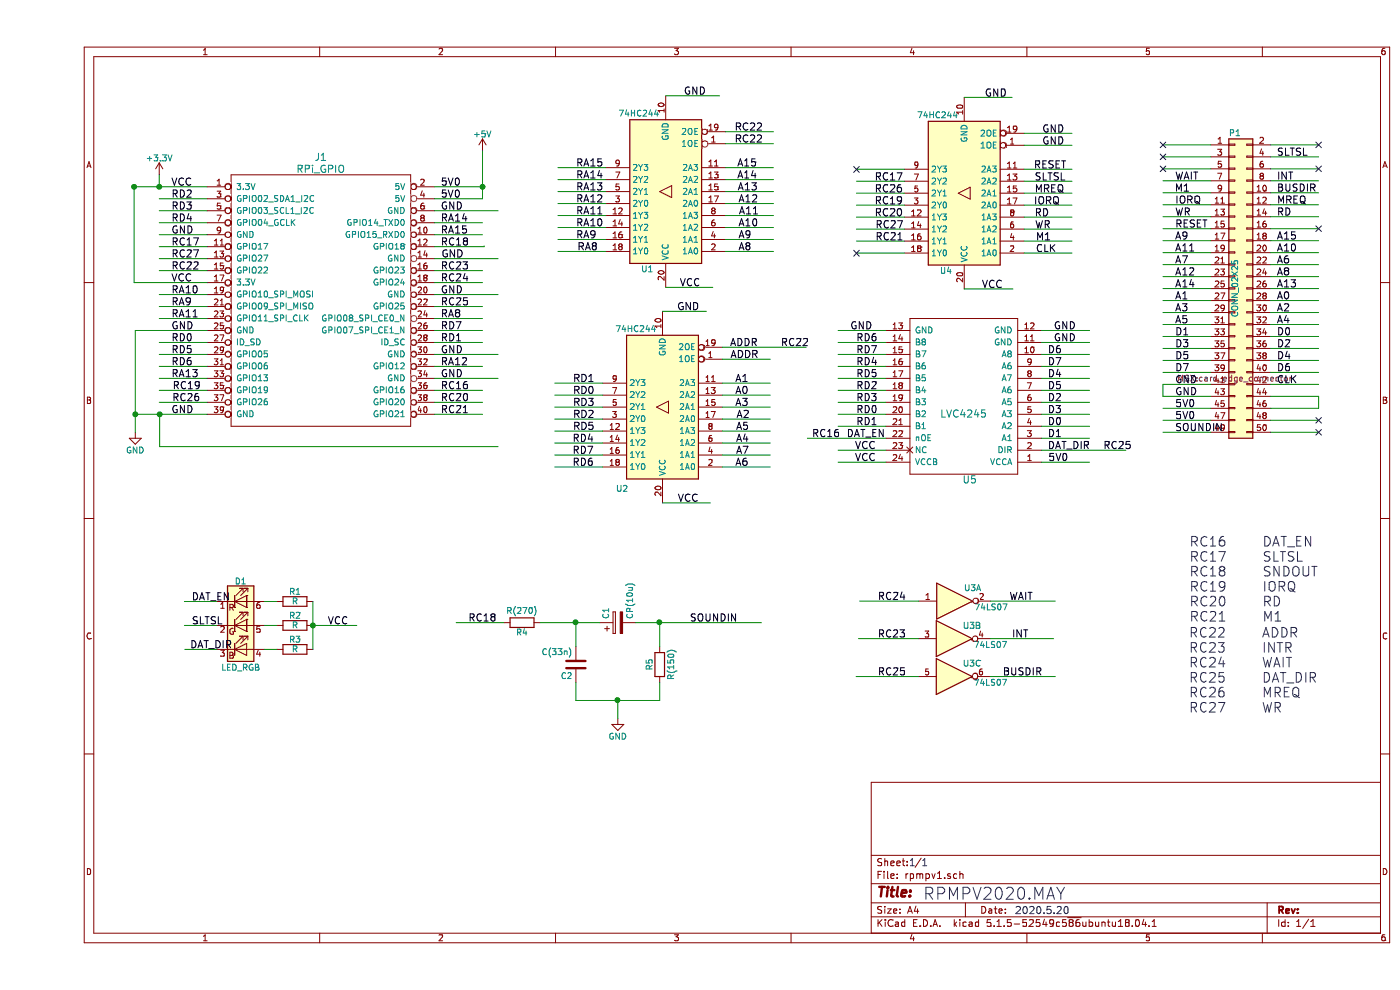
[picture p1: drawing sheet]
EESchema Schematic File Version 4
EELAYER 30 0
EELAYER END
$Descr A4 11693 8268
encoding utf-8
Sheet 1 1
Title ""
Date ""
Rev ""
Comp ""
Comment1 ""
Comment2 ""
Comment3 ""
Comment4 ""
$EndDescr
$Comp
L Connector_Generic:Conn_02x25_Odd_Even P1
U 1 1
P 10005 2410
F 0 "P1" H 10005 3710 50  0000 C CNN
F 1 "CONN_02X25" V 10005 2410 50  0000 C CNN
F 2 "MSX:card_edge_connector" H 10005 1660 50  0000 C CNN
F 3 "" H 10005 1660 50  0000 C CNN
	1    10005 2410
	1    0    0    -1  
$EndComp
Text Label 9505 1710 0    60   ~ 0
IORQ
Text Label 9505 1810 0    60   ~ 0
WR
Text Label 9505 1910 0    60   ~ 0
RESET
Text Label 9505 2010 0    60   ~ 0
A9
Text Label 9505 2110 0    60   ~ 0
A11
Text Label 9505 2210 0    60   ~ 0
A7
Text Label 9505 2310 0    60   ~ 0
A12
Text Label 9505 2410 0    60   ~ 0
A14
Text Label 9505 2510 0    60   ~ 0
A1
Text Label 9505 2610 0    60   ~ 0
A3
Text Label 9505 2710 0    60   ~ 0
A5
Text Label 9505 2810 0    60   ~ 0
D1
Text Label 9505 2910 0    60   ~ 0
D3
Text Label 9505 3010 0    60   ~ 0
D5
Text Label 9505 3110 0    60   ~ 0
D7
Text Label 9505 3210 0    60   ~ 0
GND
Text Label 9505 3510 0    60   ~ 0
5V0
Text Label 9505 3410 0    60   ~ 0
5V0
Text Label 9505 3310 0    60   ~ 0
GND
Text Label 9505 1510 0    60   ~ 0
WAIT
NoConn ~ 9405 1410
Text Label 8440 3660 0    60   ~ 0
D1
Text Label 8440 3560 0    60   ~ 0
D0
Text Label 8440 3460 0    60   ~ 0
D3
Text Label 8440 3360 0    60   ~ 0
D2
Text Label 8440 3260 0    60   ~ 0
D5
Text Label 8440 3060 0    60   ~ 0
D7
Text Label 8440 3160 0    60   ~ 0
D4
Text Label 8440 2960 0    60   ~ 0
D6
Text Label 6840 3560 0    60   ~ 0
RD1
Text Label 6840 3460 0    60   ~ 0
RD0
Text Label 6840 3360 0    60   ~ 0
RD3
Text Label 6840 3260 0    60   ~ 0
RD2
Text Label 6840 3160 0    60   ~ 0
RD5
Text Label 6840 2960 0    60   ~ 0
RD7
Text Label 6840 3060 0    60   ~ 0
RD4
Text Label 6840 2860 0    60   ~ 0
RD6
Text Notes 7400 7525 0    98   ~ 0
RPMPV2020.MAY
Text Label 5855 2000 0    60   ~ 0
A9
Text Label 5855 2100 0    60   ~ 0
A8
Text Label 5860 1800 0    60   ~ 0
A11
Text Label 5855 1900 0    60   ~ 0
A10
Text Label 5850 1600 0    60   ~ 0
A13
Text Label 5855 1700 0    60   ~ 0
A12
Text Label 5845 1400 0    60   ~ 0
A15
Text Label 5845 1500 0    60   ~ 0
A14
Text Label 5840 3500 0    60   ~ 0
A2
Text Label 5830 3900 0    60   ~ 0
A6
Text Label 5830 3300 0    60   ~ 0
A0
Text Label 5830 3200 0    60   ~ 0
A1
Text Label 5830 3400 0    60   ~ 0
A3
Text Label 5835 3700 0    60   ~ 0
A4
Text Label 5835 3600 0    60   ~ 0
A5
Text Label 5835 3800 0    60   ~ 0
A7
Text Label 8120 5020 0    60   ~ 0
WAIT
Text Label 8065 5650 0    60   ~ 0
BUSDIR
Text Label 8140 5335 0    60   ~ 0
INT
NoConn ~ 9405 1210
NoConn ~ 9405 1310
Text Notes 7280 7245 0    60   ~ 0
1 1
Text Notes 8165 7645 0    60   ~ 0
2020.5.20
Text Label 9500 1610 0    60   ~ 0
M1
Text Label 3370 3260 0    60   ~ 0
RC16
Text Label 3370 3360 0    60   ~ 0
RC20
Text Label 3370 2360 0    60   ~ 0
RC24
Text Label 3370 2560 0    60   ~ 0
RC25
Text Label 3370 2860 0    60   ~ 0
RD1
Text Label 3370 2760 0    60   ~ 0
RD7
Text Label 3370 1560 0    60   ~ 0
5V0
Text Label 3370 1660 0    60   ~ 0
5V0
Text Label 3370 1760 0    60   ~ 0
GND
Text Label 3370 2460 0    60   ~ 0
GND
Text Label 3370 2960 0    60   ~ 0
GND
Text Label 3370 3160 0    60   ~ 0
GND
Text Label 3375 2160 0    60   ~ 0
GND
Text Label 3370 2660 0    60   ~ 0
RA8
Text Label 3370 3060 0    60   ~ 0
RA12
Text Label 3370 1860 0    60   ~ 0
RA14
Text Label 3370 1960 0    60   ~ 0
RA15
Text Label 3370 2260 0    60   ~ 0
RC23
Text Label 3370 2060 0    60   ~ 0
RC18
Text Label 3370 3460 0    60   ~ 0
RC21
Text Label 1120 2060 0    60   ~ 0
RC17
Text Label 1120 2860 0    60   ~ 0
RD0
Text Label 1120 1660 0    60   ~ 0
RD2
Text Label 1120 1760 0    60   ~ 0
RD3
Text Label 1120 1860 0    60   ~ 0
RD4
Text Label 1120 2960 0    60   ~ 0
RD5
Text Label 1120 3060 0    60   ~ 0
RD6
Text Label 1120 3460 0    60   ~ 0
GND
Text Label 1120 2760 0    60   ~ 0
GND
Text Label 1120 1960 0    60   ~ 0
GND
Text Label 1120 2360 0    60   ~ 0
VCC
Text Label 1120 1560 0    60   ~ 0
VCC
Text Label 1120 2560 0    60   ~ 0
RA9
Text Label 1120 2460 0    60   ~ 0
RA10
Text Label 1120 2660 0    60   ~ 0
RA11
Text Label 1120 3160 0    60   ~ 0
RA13
Text Label 1120 2260 0    60   ~ 0
RC22
Text Label 1130 3260 0    60   ~ 0
RC19
Text Label 1125 3360 0    60   ~ 0
RC26
Text Label 1120 2160 0    60   ~ 0
RC27
Text Label 7020 5650 0    60   ~ 0
RC25
Text Label 7020 5335 0    60   ~ 0
RC23
Text Label 9505 3610 0    60   ~ 0
SOUNDIN
Text Label 8445 3860 0    60   ~ 0
5V0
Text Label 7020 5020 0    60   ~ 0
RC24
Text Label 2425 5225 0    60   ~ 0
VCC
Text Label 1290 5025 0    60   ~ 0
DAT_EN
Text Label 1290 5225 0    60   ~ 0
SLTSL
Text Label 8440 3760 0    60   ~ 0
DAT_DIR
Text Label 1275 5425 0    60   ~ 0
DAT_DIR
$Comp
L msx_slot:LVC4245 U5
U 1 1
P 7740 3310
F 0 "U5" H 7690 4010 60  0000 C CNN
F 1 "LVC4245" H 7740 3460 60  0000 C CNN
F 2 "Housings_SOIC:SOIC-24W_7.5x15.4mm_Pitch1.27mm" H 7890 3910 60  0001 C CNN
F 3 "" H 7890 3910 60  0001 C CNN
	1    7740 3310
	-1   0    0    1   
$EndComp
Text Label 6830 3860 0    60   ~ 0
VCC
Text Label 6830 3760 0    60   ~ 0
VCC
Text Label 8490 2760 0    60   ~ 0
GND
Text Label 8490 2860 0    60   ~ 0
GND
Text Label 6790 2760 0    60   ~ 0
GND
Text Label 6760 3660 0    60   ~ 0
DAT_EN
Text Label 5400 800  0    60   ~ 0
GND
Text Label 5365 2400 0    60   ~ 0
VCC
Text Label 5785 2900 0    60   ~ 0
ADDR
Text Label 5790 3000 0    60   ~ 0
ADDR
Text Label 5350 4200 0    60   ~ 0
VCC
Text Label 6210 2900 0    60   ~ 0
RC22
Text Notes 9625 5200 0    79   ~ 0
RC16     DAT_EN\nRC17     SLTSL\nRC18     SNDOUT\nRC19     IORQ\nRC20     RD\nRC21     M1
Text Notes 9620 5960 0    79   ~ 0
RC22     ADDR\nRC23     INTR\nRC24     WAIT\nRC25     DAT_DIR\nRC26     MREQ\nRC27     WR
Text Label 4475 3500 0    60   ~ 0
RD2
Text Label 4470 3900 0    60   ~ 0
RD6
Text Label 4475 3300 0    60   ~ 0
RD0
Text Label 4475 3200 0    60   ~ 0
RD1
Text Label 4475 3400 0    60   ~ 0
RD3
Text Label 4470 3700 0    60   ~ 0
RD4
Text Label 4475 3600 0    60   ~ 0
RD5
Text Label 4470 3800 0    60   ~ 0
RD7
$Comp
L IC_raspberry:RPi_GPIO J1
U 1 1
P 1620 1560
F 0 "J1" H 2370 1810 60  0000 C CNN
F 1 "RPi_GPIO" H 2370 1710 60  0000 C CNN
F 2 "Connector_PinHeader_2.54mm:PinHeader_2x20_P2.54mm_Vertical" H 1620 1560 60  0001 C CNN
F 3 "" H 1620 1560 60  0000 C CNN
	1    1620 1560
	1    0    0    -1  
$EndComp
$Comp
L power:+3.3V #PWR02
U 1 1
P 1020 1460
F 0 "#PWR02" H 1020 1310 50  0001 C CNN
F 1 "+3.3V" H 1020 1600 50  0000 C CNN
F 2 "" H 1020 1460 50  0001 C CNN
F 3 "" H 1020 1460 50  0001 C CNN
	1    1020 1460
	1    0    0    -1  
$EndComp
$Comp
L power:+5V #PWR03
U 1 1
P 3720 1260
F 0 "#PWR03" H 3720 1110 50  0001 C CNN
F 1 "+5V" H 3720 1400 50  0000 C CNN
F 2 "" H 3720 1260 50  0001 C CNN
F 3 "" H 3720 1260 50  0001 C CNN
	1    3720 1260
	1    0    0    -1  
$EndComp
$Comp
L power:GND #PWR01
U 1 1
P 820 3610
F 0 "#PWR01" H 820 3360 50  0001 C CNN
F 1 "GND" H 820 3460 50  0000 C CNN
F 2 "" H 820 3610 50  0001 C CNN
F 3 "" H 820 3610 50  0001 C CNN
	1    820  3610
	1    0    0    -1  
$EndComp
$Comp
L 74xx:74HC244 U1
U 1 1
P 5250 1600
F 0 "U1" H 5350 2250 50  0000 L CNN
F 1 "74HC244" H 5300 950 50  0000 L CNN
F 2 "Housings_SOIC:SOIC-20W_7.5x12.8mm_Pitch1.27mm" H 5250 1600 50  0001 C CNN
F 3 "" H 5250 1600 50  0000 C CNN
	1    5250 1600
	-1   0    0    1   
$EndComp
$Comp
L Device:LED_RGB D1
U 1 1
P 1700 5225
F 0 "D1" H 1700 5595 50  0000 C CNN
F 1 "LED_RGB" H 1700 4875 50  0000 C CNN
F 2 "LEDs:LED_RGB_5050-6" H 1700 5175 50  0001 C CNN
F 3 "" H 1700 5175 50  0001 C CNN
	1    1700 5225
	1    0    0    -1  
$EndComp
$Comp
L Device:R R1
U 1 1
P 2155 5025
F 0 "R1" V 2235 5025 50  0000 C CNN
F 1 "R" V 2155 5025 50  0000 C CNN
F 2 "Resistor_SMD:R_0603_1608Metric" V 2085 5025 50  0001 C CNN
F 3 "" H 2155 5025 50  0001 C CNN
	1    2155 5025
	0    -1   -1   0   
$EndComp
$Comp
L Device:R R2
U 1 1
P 2155 5225
F 0 "R2" V 2235 5225 50  0000 C CNN
F 1 "R" V 2155 5225 50  0000 C CNN
F 2 "Resistor_SMD:R_0603_1608Metric" V 2085 5225 50  0001 C CNN
F 3 "" H 2155 5225 50  0001 C CNN
	1    2155 5225
	0    -1   -1   0   
$EndComp
$Comp
L Device:R R3
U 1 1
P 2155 5425
F 0 "R3" V 2235 5425 50  0000 C CNN
F 1 "R" V 2155 5425 50  0000 C CNN
F 2 "Resistor_SMD:R_0603_1608Metric" V 2085 5425 50  0001 C CNN
F 3 "" H 2155 5425 50  0001 C CNN
	1    2155 5425
	0    -1   -1   0   
$EndComp
$Comp
L 74xx:74LS05 U3
U 2 1
P 7660 5335
F 0 "U3" H 7810 5445 50  0000 C CNN
F 1 "74LS07" H 7965 5285 50  0000 C CNN
F 2 "Housings_SOIC:SOIC-14_3.9x8.7mm_Pitch1.27mm" H 7660 5335 40  0001 R CNN
F 3 "" H 7660 5335 60  0000 C CNN
	2    7660 5335
	1    0    0    -1  
$EndComp
$Comp
L 74xx:74LS05 U3
U 3 1
P 7660 5650
F 0 "U3" H 7810 5760 50  0000 C CNN
F 1 "74LS07" H 7965 5600 50  0000 C CNN
F 2 "Housings_SOIC:SOIC-14_3.9x8.7mm_Pitch1.27mm" H 7660 5650 40  0001 R CNN
F 3 "" H 7660 5650 60  0000 C CNN
	3    7660 5650
	1    0    0    -1  
$EndComp
$Comp
L 74xx:74LS05 U3
U 1 1
P 7665 5020
F 0 "U3" H 7815 5130 50  0000 C CNN
F 1 "74LS07" H 7970 4970 50  0000 C CNN
F 2 "Housings_SOIC:SOIC-14_3.9x8.7mm_Pitch1.27mm" H 7665 5020 40  0001 R CNN
F 3 "" H 7665 5020 60  0000 C CNN
	1    7665 5020
	1    0    0    -1  
$EndComp
Text Label 5345 2600 0    60   ~ 0
GND
$Comp
L 74xx:74HC244 U2
U 1 1
P 5225 3400
F 0 "U2" H 5510 4085 50  0000 L CNN
F 1 "74HC244" H 5275 2750 50  0000 L CNN
F 2 "Housings_SOIC:SOIC-20W_7.5x12.8mm_Pitch1.27mm" H 5225 3400 50  0001 C CNN
F 3 "" H 5225 3400 50  0000 C CNN
	1    5225 3400
	-1   0    0    1   
$EndComp
Text Label 8905 3760 0    60   ~ 0
RC25
Text Label 6470 3660 0    60   ~ 0
RC16
Text Label 5825 1100 0    60   ~ 0
RC22
Text Label 5825 1200 0    60   ~ 0
RC22
Wire Wire Line
	8390 2960 8790 2960
Wire Wire Line
	8390 3060 8790 3060
Wire Wire Line
	8390 3160 8790 3160
Wire Wire Line
	8390 3260 8790 3260
Wire Wire Line
	8390 3360 8790 3360
Wire Wire Line
	8390 3460 8790 3460
Wire Wire Line
	8390 3560 8790 3560
Wire Wire Line
	8390 3660 8790 3660
Wire Wire Line
	6690 3560 7090 3560
Wire Wire Line
	6690 2960 7090 2960
Wire Wire Line
	6690 3060 7090 3060
Wire Wire Line
	6690 3160 7090 3160
Wire Wire Line
	6690 3260 7090 3260
Wire Wire Line
	6690 3360 7090 3360
Wire Wire Line
	6690 3460 7090 3460
Wire Wire Line
	6690 2860 7090 2860
Wire Wire Line
	8390 3860 8790 3860
Wire Wire Line
	9405 1210 9805 1210
Wire Wire Line
	9405 1310 9805 1310
Wire Wire Line
	9405 1410 9805 1410
Wire Wire Line
	9405 1510 9805 1510
Wire Wire Line
	9405 1610 9805 1610
Wire Wire Line
	9405 1710 9805 1710
Wire Wire Line
	9405 1810 9805 1810
Wire Wire Line
	9405 1910 9805 1910
Wire Wire Line
	9405 2010 9805 2010
Wire Wire Line
	9405 2110 9805 2110
Wire Wire Line
	9405 2210 9805 2210
Wire Wire Line
	9405 2310 9805 2310
Wire Wire Line
	9405 2410 9805 2410
Wire Wire Line
	9405 2510 9805 2510
Wire Wire Line
	9405 2610 9805 2610
Wire Wire Line
	9405 2710 9805 2710
Wire Wire Line
	9405 2810 9805 2810
Wire Wire Line
	9405 2910 9805 2910
Wire Wire Line
	9405 3010 9805 3010
Wire Wire Line
	9405 3110 9805 3110
Wire Wire Line
	9405 3410 9805 3410
Wire Wire Line
	9405 3510 9805 3510
Wire Wire Line
	9405 3610 9805 3610
Wire Wire Line
	3720 1260 3720 1560
Connection ~ 3720 1560
Wire Wire Line
	5750 2100 6150 2100
Wire Wire Line
	5750 2000 6150 2000
Wire Wire Line
	5750 1900 6150 1900
Wire Wire Line
	5750 1800 6150 1800
Wire Wire Line
	5750 1700 6150 1700
Wire Wire Line
	5750 1600 6150 1600
Wire Wire Line
	5750 1500 6150 1500
Wire Wire Line
	5750 1400 6150 1400
Wire Wire Line
	5725 3900 6125 3900
Wire Wire Line
	5725 3800 6125 3800
Wire Wire Line
	5725 3700 6125 3700
Wire Wire Line
	5725 3600 6125 3600
Wire Wire Line
	5725 3500 6125 3500
Wire Wire Line
	5725 3400 6125 3400
Wire Wire Line
	5725 3300 6125 3300
Wire Wire Line
	7365 5020 6870 5020
Wire Wire Line
	7965 5020 8505 5020
Wire Wire Line
	7960 5335 8490 5335
Wire Wire Line
	7960 5650 8505 5650
Wire Wire Line
	7360 5650 6840 5650
Wire Wire Line
	3735 2060 3735 2055
Wire Wire Line
	810  1555 810  1560
Connection ~ 810  1560
Wire Wire Line
	1020 1460 1020 1560
Connection ~ 1020 1560
Wire Wire Line
	1025 3460 1025 3730
Wire Wire Line
	1025 3730 3850 3730
Connection ~ 1025 3460
Wire Wire Line
	9405 3210 9405 3310
Wire Wire Line
	9405 3210 9805 3210
Wire Wire Line
	7360 5335 6860 5335
Wire Wire Line
	820  2760 820  3460
Connection ~ 820  3460
Wire Wire Line
	3720 1560 3320 1560
Wire Wire Line
	3720 1660 3320 1660
Wire Wire Line
	3850 1760 3320 1760
Wire Wire Line
	3320 1860 3720 1860
Wire Wire Line
	3320 1960 3720 1960
Wire Wire Line
	3320 2260 3720 2260
Wire Wire Line
	3320 2360 3720 2360
Wire Wire Line
	3850 2460 3320 2460
Wire Wire Line
	3320 2560 3720 2560
Wire Wire Line
	3320 2660 3720 2660
Wire Wire Line
	3320 2760 3720 2760
Wire Wire Line
	3320 2860 3720 2860
Wire Wire Line
	3850 2960 3320 2960
Wire Wire Line
	3320 3060 3720 3060
Wire Wire Line
	3850 3160 3320 3160
Wire Wire Line
	3320 3260 3720 3260
Wire Wire Line
	3320 3360 3720 3360
Wire Wire Line
	3320 3460 3720 3460
Wire Wire Line
	3850 2160 3320 2160
Wire Wire Line
	3320 2060 3735 2060
Wire Wire Line
	1020 1660 1420 1660
Wire Wire Line
	1020 1760 1420 1760
Wire Wire Line
	1020 1860 1420 1860
Wire Wire Line
	1020 1960 1420 1960
Wire Wire Line
	1020 2060 1420 2060
Wire Wire Line
	1020 2160 1420 2160
Wire Wire Line
	1020 2260 1420 2260
Wire Wire Line
	1020 2460 1420 2460
Wire Wire Line
	1020 2560 1420 2560
Wire Wire Line
	1020 2660 1420 2660
Wire Wire Line
	820  2760 1420 2760
Wire Wire Line
	1020 2860 1420 2860
Wire Wire Line
	1020 2960 1420 2960
Wire Wire Line
	1020 3060 1420 3060
Wire Wire Line
	1020 3160 1420 3160
Wire Wire Line
	1020 3260 1420 3260
Wire Wire Line
	1020 3360 1420 3360
Wire Wire Line
	820  3460 1025 3460
Wire Wire Line
	810  2360 1420 2360
Wire Wire Line
	810  1560 1020 1560
Wire Wire Line
	6150 1200 5750 1200
Wire Wire Line
	1500 5025 1230 5025
Wire Wire Line
	1500 5225 1230 5225
Wire Wire Line
	1500 5425 1235 5425
Wire Wire Line
	1900 5025 2005 5025
Wire Wire Line
	1900 5225 2005 5225
Wire Wire Line
	1900 5425 2005 5425
Wire Wire Line
	2305 5025 2305 5225
Connection ~ 2305 5225
Wire Wire Line
	2305 5225 2670 5225
Wire Wire Line
	6690 3860 7090 3860
Wire Wire Line
	5725 3200 6125 3200
Wire Wire Line
	6690 3760 7090 3760
Wire Wire Line
	6435 3660 7090 3660
Wire Wire Line
	8390 2860 8790 2860
Wire Wire Line
	8390 2760 8790 2760
Wire Wire Line
	6690 2760 7090 2760
Wire Wire Line
	5725 2900 6425 2900
Wire Wire Line
	5725 3000 6125 3000
Wire Wire Line
	5225 4200 5625 4200
Wire Wire Line
	4325 3900 4725 3900
Wire Wire Line
	4325 3800 4725 3800
Wire Wire Line
	4325 3700 4725 3700
Wire Wire Line
	4325 3600 4725 3600
Wire Wire Line
	4325 3500 4725 3500
Wire Wire Line
	4325 3400 4725 3400
Wire Wire Line
	4325 3300 4725 3300
Wire Wire Line
	4325 3200 4725 3200
Wire Wire Line
	9405 3310 9805 3310
Wire Wire Line
	6150 1100 5750 1100
Wire Wire Line
	5250 2400 5645 2400
Wire Wire Line
	8390 3760 9095 3760
Wire Wire Line
	5225 2600 5590 2600
$Comp
L Device:C C2
U 1 1
P 4500 5550
F 0 "C2" H 4525 5650 50  0000 L CNN
F 1 "C(33n)" H 4525 5450 50  0000 L CNN
F 2 "Capacitor_SMD:C_0603_1608Metric" H 4538 5400 50  0001 C CNN
F 3 "" H 4500 5550 50  0001 C CNN
	1    4500 5550
	-1   0    0    1   
$EndComp
$Comp
L Device:CP C1
U 1 1
P 4850 5200
F 0 "C1" H 4875 5300 50  0000 L CNN
F 1 "CP(10u)" H 4875 5100 50  0000 L CNN
F 2 "Capacitor_SMD:CP_Elec_4x4.5" H 4888 5050 50  0001 C CNN
F 3 "" H 4850 5200 50  0001 C CNN
	1    4850 5200
	0    -1   -1   0   
$EndComp
$Comp
L Device:R R4
U 1 1
P 4050 5200
F 0 "R4" V 4130 5200 50  0000 C CNN
F 1 "R(270)" V 3950 5200 50  0000 C CNN
F 2 "Resistor_SMD:R_0603_1608Metric" V 3980 5200 50  0001 C CNN
F 3 "" H 4050 5200 50  0001 C CNN
	1    4050 5200
	0    1    1    0   
$EndComp
$Comp
L Device:R R5
U 1 1
P 5200 5550
F 0 "R5" V 5280 5550 50  0000 C CNN
F 1 "R(150)" V 5100 5550 50  0000 C CNN
F 2 "Resistor_SMD:R_0603_1608Metric" V 5130 5550 50  0001 C CNN
F 3 "" H 5200 5550 50  0001 C CNN
	1    5200 5550
	-1   0    0    1   
$EndComp
Text Label 3600 5200 0    60   ~ 0
RC18
Wire Wire Line
	3720 1560 3720 1660
Wire Wire Line
	810  1560 810  2360
Wire Wire Line
	1020 1560 1420 1560
Wire Wire Line
	1025 3460 1420 3460
Wire Wire Line
	820  3460 820  3610
Wire Wire Line
	2305 5225 2305 5425
Wire Wire Line
	3900 5200 3500 5200
Wire Wire Line
	4200 5200 4500 5200
Text Label 5450 5200 0    60   ~ 0
SOUNDIN
Wire Wire Line
	5000 5200 5200 5200
Wire Wire Line
	4500 5400 4500 5200
Connection ~ 4500 5200
Wire Wire Line
	4500 5200 4700 5200
Wire Wire Line
	5200 5200 5200 5400
Connection ~ 5200 5200
Wire Wire Line
	5200 5200 6050 5200
Wire Wire Line
	4500 5700 4500 5850
Wire Wire Line
	4500 5850 4850 5850
Wire Wire Line
	5200 5850 5200 5700
$Comp
L power:GND #PWR0101
U 1 1
P 4850 6000
F 0 "#PWR0101" H 4850 5750 50  0001 C CNN
F 1 "GND" H 4850 5850 50  0000 C CNN
F 2 "" H 4850 6000 50  0001 C CNN
F 3 "" H 4850 6000 50  0001 C CNN
	1    4850 6000
	1    0    0    -1  
$EndComp
Wire Wire Line
	4850 6000 4850 5850
Connection ~ 4850 5850
Wire Wire Line
	4850 5850 5200 5850
Text Label 4512 2100 0    60   ~ 0
RA8
Wire Wire Line
	4350 2100 4750 2100
Wire Wire Line
	4350 2000 4750 2000
Wire Wire Line
	4350 1400 4750 1400
Wire Wire Line
	4350 1500 4750 1500
Wire Wire Line
	4350 1600 4750 1600
Wire Wire Line
	4350 1700 4750 1700
Wire Wire Line
	4350 1800 4750 1800
Wire Wire Line
	4350 1900 4750 1900
Text Label 4500 1400 0    60   ~ 0
RA15
Text Label 4500 1600 0    60   ~ 0
RA13
Text Label 4500 1700 0    60   ~ 0
RA12
Text Label 4500 1800 0    60   ~ 0
RA11
Text Label 4500 2000 0    60   ~ 0
RA9
Text Label 4500 1500 0    60   ~ 0
RA14
Text Label 4500 1900 0    60   ~ 0
RA10
Wire Wire Line
	5250 800  5700 800 
Text Label 10355 1310 0    60   ~ 0
SLTSL
Text Label 10355 1610 0    60   ~ 0
BUSDIR
Text Label 10355 1710 0    60   ~ 0
MREQ
NoConn ~ 10705 1910
NoConn ~ 10705 1210
NoConn ~ 10705 1410
NoConn ~ 10705 3510
NoConn ~ 10705 3610
Wire Wire Line
	10305 1210 10705 1210
Wire Wire Line
	10305 1310 10705 1310
Wire Wire Line
	10305 1410 10705 1410
Wire Wire Line
	10305 1510 10705 1510
Wire Wire Line
	10305 1610 10705 1610
Wire Wire Line
	10305 1710 10705 1710
Wire Wire Line
	10305 1810 10705 1810
Wire Wire Line
	10305 1910 10705 1910
Wire Wire Line
	10305 2010 10705 2010
Wire Wire Line
	10305 2110 10705 2110
Wire Wire Line
	10305 2210 10705 2210
Wire Wire Line
	10305 2310 10705 2310
Wire Wire Line
	10305 2410 10705 2410
Wire Wire Line
	10305 2510 10705 2510
Wire Wire Line
	10305 2610 10705 2610
Wire Wire Line
	10305 2710 10705 2710
Wire Wire Line
	10305 2810 10705 2810
Wire Wire Line
	10305 2910 10705 2910
Wire Wire Line
	10305 3010 10705 3010
Wire Wire Line
	10305 3110 10705 3110
Wire Wire Line
	10305 3310 10705 3310
Wire Wire Line
	10305 3510 10705 3510
Wire Wire Line
	10305 3610 10705 3610
Wire Wire Line
	10305 3410 10705 3410
Wire Wire Line
	10705 3410 10705 3310
Wire Wire Line
	10305 3210 10705 3210
Text Label 10355 3210 0    60   ~ 0
CLK
Text Label 10355 3110 0    60   ~ 0
D6
Text Label 10355 3010 0    60   ~ 0
D4
Text Label 10355 2910 0    60   ~ 0
D2
Text Label 10355 2810 0    60   ~ 0
D0
Text Label 10355 2710 0    60   ~ 0
A4
Text Label 10355 2610 0    60   ~ 0
A2
Text Label 10355 2510 0    60   ~ 0
A0
Text Label 10355 2410 0    60   ~ 0
A13
Text Label 10355 2310 0    60   ~ 0
A8
Text Label 10355 2210 0    60   ~ 0
A6
Text Label 10355 2110 0    60   ~ 0
A10
Text Label 10355 2010 0    60   ~ 0
A15
Text Label 10355 1810 0    60   ~ 0
RD
Text Label 10355 1510 0    60   ~ 0
INT
NoConn ~ 6845 1415
Text Label 8325 1415 0    60   ~ 0
RESET
NoConn ~ 6845 2115
Wire Wire Line
	7745 2415 8150 2415
Wire Wire Line
	8245 1115 8645 1115
Wire Wire Line
	6845 1415 7245 1415
Wire Wire Line
	6845 1515 7245 1515
Wire Wire Line
	6845 1615 7245 1615
Wire Wire Line
	6845 1715 7245 1715
Wire Wire Line
	6845 1815 7245 1815
Wire Wire Line
	6845 1915 7245 1915
Wire Wire Line
	6845 2015 7245 2015
Wire Wire Line
	6845 2115 7245 2115
Wire Wire Line
	8245 1215 8645 1215
Wire Wire Line
	7745 815  8145 815 
Wire Wire Line
	8645 1515 8245 1515
Wire Wire Line
	8245 2115 8645 2115
Wire Wire Line
	8245 2015 8645 2015
Wire Wire Line
	8245 1915 8645 1915
Wire Wire Line
	8245 1815 8645 1815
Wire Wire Line
	8245 1715 8645 1715
Wire Wire Line
	8245 1615 8645 1615
Wire Wire Line
	8245 1415 8645 1415
Text Label 8340 2115 0    60   ~ 0
CLK
Text Label 6995 1815 0    60   ~ 0
RC20
Text Label 8340 2015 0    60   ~ 0
M1
Text Label 7000 2015 0    60   ~ 0
RC21
Text Label 8395 1215 0    60   ~ 0
GND
Text Label 7890 2415 0    60   ~ 0
VCC
Text Label 6995 1615 0    60   ~ 0
RC26
Text Label 8395 1115 0    60   ~ 0
GND
$Comp
L 74xx:74HC244 U4
U 1 1
P 7745 1615
F 0 "U4" H 7845 2265 50  0000 L CNN
F 1 "74HC244" H 7795 965 50  0000 L CNN
F 2 "Housings_SOIC:SOIC-20W_7.5x12.8mm_Pitch1.27mm" H 7745 1615 50  0001 C CNN
F 3 "" H 7745 1615 50  0000 C CNN
	1    7745 1615
	-1   0    0    1   
$EndComp
Text Label 6995 1515 0    60   ~ 0
RC17
Text Label 8335 1915 0    60   ~ 0
WR
Text Label 8330 1615 0    60   ~ 0
MREQ
Text Label 7915 815  0    60   ~ 0
GND
Text Label 8325 1715 0    60   ~ 0
IORQ
Text Label 8330 1515 0    60   ~ 0
SLTSL
Text Label 8330 1815 0    60   ~ 0
RD
Text Label 6995 1715 0    60   ~ 0
RC19
Text Label 7000 1915 0    60   ~ 0
RC27
$EndSCHEMATC
